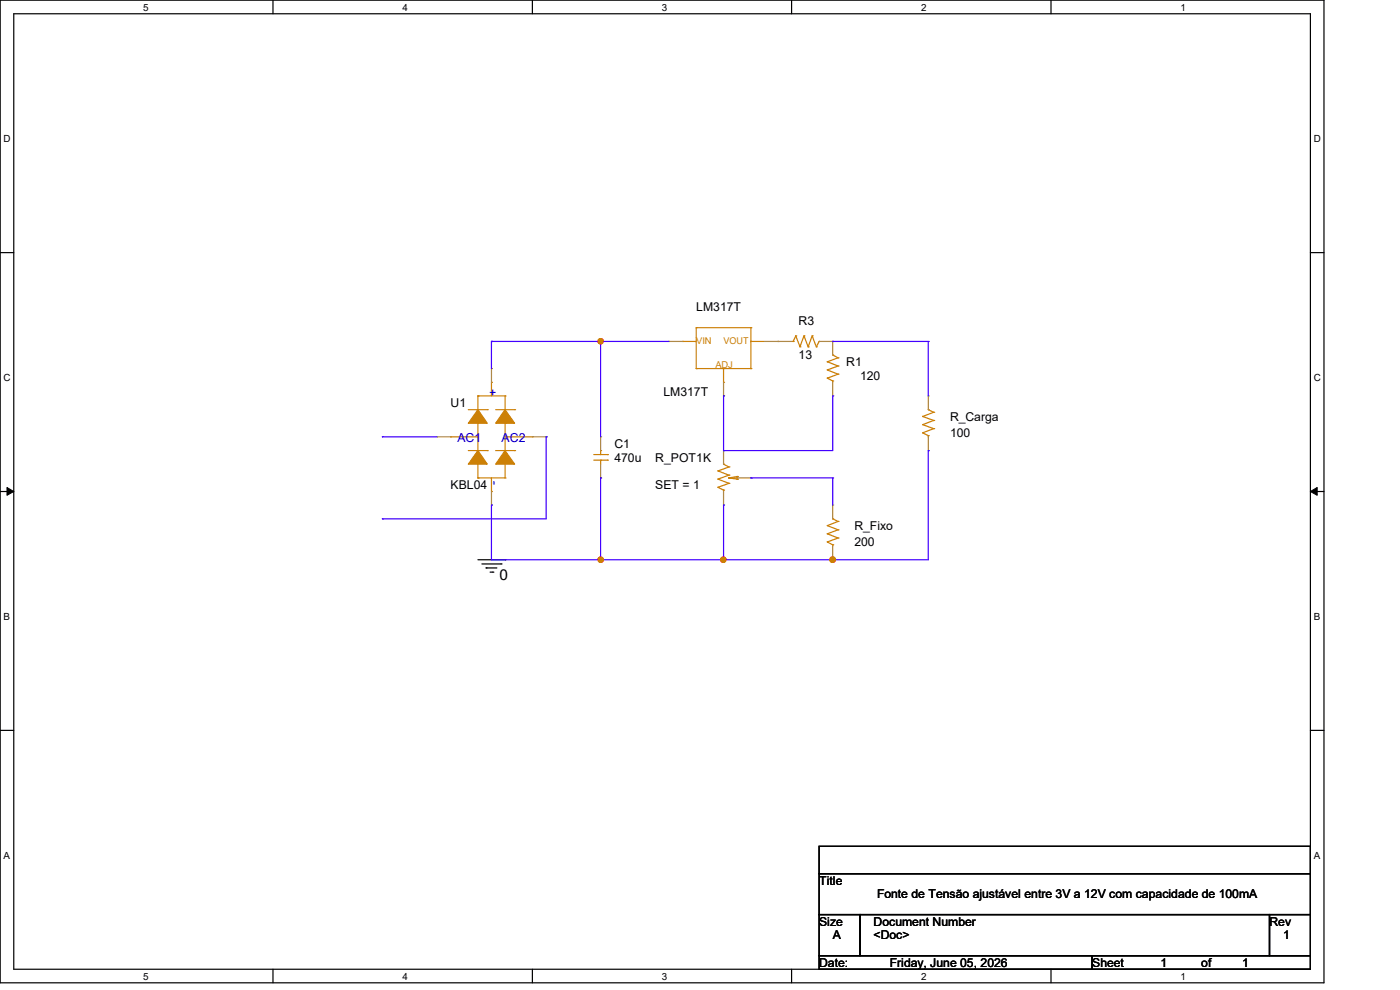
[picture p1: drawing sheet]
<svg xmlns="http://www.w3.org/2000/svg" width="297mm" height="210mm" viewBox="0 0 297 210" stroke-linecap="round" stroke-linejoin="round" font-family="sans-serif">
<path d="M0 0h280.9v208.5h-280.9zM2.9 2.9h275.1v202.7h-275.1z" fill="none" stroke="#000" stroke-width=".25"/>
<g fill="#fff">
<path d="M30.4 .3h1.1v2.4h-1.1z"/>
<path d="M30.4 205.9h1.1v2.3h-1.1z"/>
</g>
<path d="M57.9 0v2.9M57.9 205.6v2.9" fill="none" stroke="#000" stroke-width=".25"/>
<g fill="#fff">
<path d="M85.4 .3h1.1v2.4h-1.1z"/>
<path d="M85.4 205.9h1.1v2.3h-1.1z"/>
</g>
<path d="M112.9 0v2.9M112.9 205.6v2.9" fill="none" stroke="#000" stroke-width=".25"/>
<g fill="#fff">
<path d="M140.4 .3h1.2v2.4h-1.2z"/>
<path d="M140.4 205.9h1.2v2.3h-1.2z"/>
</g>
<path d="M167.9 0v2.9M167.9 205.6v2.9" fill="none" stroke="#000" stroke-width=".25"/>
<g fill="#fff">
<path d="M195.4 .3h1.2v2.4h-1.2z"/>
<path d="M195.4 205.9h1.2v2.3h-1.2z"/>
</g>
<path d="M223 0v2.9M223 205.6v2.9" fill="none" stroke="#000" stroke-width=".25"/>
<g fill="#fff">
<path d="M250.4 .3h1.2v2.4h-1.2z"/>
<path d="M250.4 205.9h1.2v2.3h-1.2z"/>
<path d="M.8 28.2h1.4v2.4h-1.4z"/>
<path d="M278.7 28.2h1.5v2.4h-1.5z"/>
<path d="M.8 78.9h1.4v2.3h-1.4z"/>
<path d="M278.7 78.9h1.5v2.3h-1.5z"/>
</g>
<path d="M0 53.6h2.9M278 53.6h2.9" fill="none" stroke="#000" stroke-width=".25"/>
<g fill="#fff">
<path d="M.8 129.6h1.3v2.3h-1.3z"/>
<path d="M278.7 129.6h1.4v2.3h-1.4z"/>
</g>
<path d="M0 104.3h2.9M278 104.3h2.9" fill="none" stroke="#000" stroke-width=".25"/>
<path d="M1.5 103.4l1.4 .9-1.4 .8zM278 104.3l1.4-.9v1.7z" fill="#000" stroke="#000" stroke-width=".21"/>
<g fill="#fff">
<path d="M.8 180.3h1.3v2.3h-1.3z"/>
<path d="M278.7 180.3h1.4v2.3h-1.4z"/>
</g>
<g fill="none" stroke="#000" stroke-width=".25">
<path d="M101.4 118.7h5.7M102.2 119.6h4.1M106.3 119.6h.1M107.1 118.7h.1M103.1 120.5h.1M103.1 120.5h2.3M104 121.4h.6M104.6 121.4h.1M0 154.9h2.9M278 154.9h2.9M173.8 179.5h104.2v5.8h-104.2zM173.8 185.3h104.2v8.7h-104.2z"/>
<path d="M173.8 194h8.7v8.7h-8.7zM182.5 194h86.8v8.7h-86.8zM269.3 194h8.7v8.7h-8.7zM173.8 202.7h57.9v2.9h-57.9zM231.7 202.7h46.3v2.9h-46.3z"/>
</g>
<g fill="none" stroke="#cc8006" stroke-width=".25">
<path d="M144.8 72.4h.1M144.8 72.4h2.9M147.7 69.5h.1M147.7 78.2h.1M147.7 69.5v8.7M147.7 78.2h11.6M147.7 69.5h11.6M153.5 78.2v2.9M159.3 78.2h.1M159.3 69.5h.1M159.3 72.4h.1M159.3 69.5v8.7"/>
<path d="M159.3 72.4h2.9M168 72.4h.3M168.3 72.4h.1M168.8 71.2h.1M168.8 71.2l-.5 1.2M168.8 71.2l.9 2.4M169.7 73.6h.1M170.6 71.2h.1M170.6 71.2l-.9 2.4M170.6 71.2l.8 2.4M171.4 73.6h.1M172.3 71.2h.1"/>
<path d="M172.3 71.2l-.9 2.4M172.3 71.2l.9 2.4M173.2 73.6h.1M173.8 72.4h.1M173.8 72.4l-.6 1.2M175.5 78.5h.1M175.5 76.8h.1M175.5 78.5l2.3 .9M175.5 76.8l2.3 .8M176.7 75.3h.1M176.7 75.3l1.1 .6M177.8 79.4h.1"/>
<path d="M177.8 77.6h.1M177.8 75.9h.1M177.8 79.4l-2.3 .8M177.8 77.6l-2.3 .9M177.8 75.9l-2.3 .9M95.6 92.7h.1M95.6 92.7h5.8M99.4 95.6h4M99.4 86.9h4M101.4 89.8h.1M101.4 84h.1M101.4 84v2.9"/>
<path d="M101.4 89.8v5.8M101.4 98.5v2.9M101.4 84h5.7M103.4 95.6h.1M103.4 86.9h.1M104.3 81.1h.1M104.3 81.1v2.9M105.2 95.6h4M105.2 86.9h4M107.1 89.8h.1M107.1 84h.1M107.1 92.7h5.8"/>
<path d="M107.1 84v2.9M107.1 89.8v5.8M107.1 98.5v2.9M109.2 86.9h.1M109.2 95.6h.1M112.9 92.7h.1M126 97.6h2.9M126 96.4h2.9M127.4 95.6h.1M127.4 97.6h.1M127.4 95.6v.8M127.4 97.6v.9"/>
<path d="M128.9 97.6h.1M128.9 96.4h.1M152.3 99.9h.1M152.3 99.9l2.3 .9M153.5 81.1h.1M153.5 98.5h.1M153.5 98.5l1.1 .6M154.6 99.1h.1M154.6 99.1l-2.3 .8M175.5 80.2h.1M175.5 80.2l1.2 .6M176.7 80.8h.1"/>
<path d="M176.7 80.8v.3M195.7 91.8h.1M195.7 90.1h.1M195.7 88.3h.1M195.7 91.8l1.2 .6M195.7 90.1l2.4 .8M195.7 88.3l2.4 .9M196.9 86.9h.1M196.9 92.4h.1M196.9 86.9l1.2 .6M196.9 92.4v.3M198.1 90.9h.1"/>
<path d="M198.1 89.2h.1M198.1 87.5h.1M198.1 90.9l-2.4 .9M198.1 89.2l-2.4 .9M198.1 87.5l-2.4 .8M101.4 101.4h.1M101.4 101.4h5.7M104.3 104.3h.1M104.3 101.4v2.9M107.1 101.4h.1M152.3 101.6h.1M152.3 103.4h.1"/>
<path d="M152.3 101.6l2.3 .9M152.3 103.4l1.2 .6M153.5 104h.1M153.5 104v.3M154.6 102.5h.1M154.6 100.8h.1M154.6 101.4h.1M154.6 101.4h1.8M154.6 102.5l-2.3 .9M154.6 100.8l-2.3 .8M154.6 101.4l1.8 .2M156.4 101.6h.1"/>
<path d="M156.4 101.1h.1M156.4 101.1l-1.8 .3M156.4 101.1v.5M175.5 115h.1M175.5 113.2h.1M175.5 111.5h.1M175.5 115l1.2 .6M175.5 113.2l2.3 .9M175.5 111.5l2.3 .9M176.7 110.1h.1M176.7 115.6h.1M176.7 110.1l1.1 .5"/>
<path d="M176.7 115.6v.3M177.8 114.1h.1M177.8 112.4h.1M177.8 110.6h.1M177.8 114.1l-2.3 .9M177.8 112.4l-2.3 .8M177.8 110.6l-2.3 .9"/>
</g>
<g fill="none" stroke="#a84" stroke-width=".25">
<path d="M104.3 78.2h.1M104.3 78.2v2.9M141.9 72.4h.1M141.9 72.4h2.9M162.2 72.4h5.8M165.1 72.4h.1M173.8 72.4h2.9M176.7 72.4h.1M176.7 72.4v2.9M92.7 92.7h.1M92.7 92.7h2.9M112.9 92.7h3"/>
<path d="M115.9 92.7h.1M127.4 92.7h.1M127.4 92.7v2.9M127.4 98.5v2.9M153.5 84h.1M153.5 95.6h.1M153.5 81.1v2.9M153.5 95.6v2.9M176.7 84h.1M176.7 81.1v2.9M196.9 84h.1M196.9 95.6h.1"/>
<path d="M196.9 84v2.9M196.9 92.7v2.9M104.3 107.1h.1M104.3 104.3v2.8M127.4 101.4h.1M153.5 107.1h.1M153.5 104.3v2.8M156.4 101.4h2.9M159.3 101.4h.1M176.7 107.1h.1M176.7 118.7h.1M176.7 107.1v3"/>
<path d="M176.7 115.9v2.8"/>
</g>
<g fill="#cc8006" stroke="#cc8006" stroke-width=".25">
<path d="M101.4 95.6l2 2.9h-4z" fill-rule="evenodd"/>
<path d="M107.1 86.9l2.1 2.9h-4z" fill-rule="evenodd"/>
<path d="M101.4 86.9l2 2.9h-4z" fill-rule="evenodd"/>
<path d="M107.1 95.6l2.1 2.9h-4z" fill-rule="evenodd"/>
</g>
<g fill="none" stroke="#4200ff" stroke-width=".25">
<path d="M104.3 72.4h.1M104.3 72.4h37.6M104.3 72.4v5.8M127.4 72.4h.1M127.4 72.4v20.3M176.7 72.4h.1M176.7 72.4h20.2M196.9 72.4h.1M196.9 72.4v11.6M81.1 92.7h.1M81.1 92.7h11.6M115.9 92.7h.1"/>
<path d="M115.9 92.7v17.4h-34.8M153.5 95.6h.1M153.5 84h.1M153.5 84v11.6M176.7 84h.1M176.7 84v11.6h-23.2M196.9 95.6h.1M196.9 95.6v23.1h-92.6M81.1 110.1h.1M104.3 118.7h.1M104.3 107.1h.1M104.3 107.1v11.6"/>
<path d="M127.4 101.4h.1M127.4 118.7h.1M127.4 101.4v17.3M153.5 107.1h.1M153.5 118.7h.1M153.5 107.1v11.6M159.3 101.4h.1M159.3 101.4h17.4M176.7 118.7h.1M176.7 101.4h.1M176.7 101.4v5.7"/>
</g>
<g fill="#f00" stroke="#f00" stroke-width=".25">
<circle cx="127.4" cy="72.4" r=".55"/>
<circle cx="176.6" cy="118.7" r=".57"/>
<circle cx="153.5" cy="118.7" r=".55"/>
<circle cx="127.4" cy="118.7" r=".55"/>
</g>
<text font-size="3.2" x="106" y="123">0</text>
<g font-size="2.6">
<text x="147.7" y="66">LM317T</text>
<text x="169.4" y="69">R3</text>
<text x="169.4" y="76.2">13</text>
<text x="179.5" y="77.6">R1</text>
<text x="140.8" y="84">LM317T</text>
<text x="182.5" y="80.5">120</text>
<text x="95.6" y="86.3">U1</text>
<text x="201.5" y="89.2">R_Carga</text>
<text x="130.3" y="95">C1</text>
<text x="201.5" y="92.7">100</text>
<text x="130.3" y="97.9">470u</text>
<text x="139" y="97.9">R_POT1K</text>
<text x="95.6" y="103.7">KBL04</text>
<text x="139" y="103.7">SET = 1</text>
<text x="181.3" y="112.4">R_Fixo</text>
<text x="181.3" y="115.9">200</text>
<text x="173.8" y="187.7">Title</text>
<text x="186.1" y="190.6">Fonte de Tensão ajustável entre 3V a 12V com capacidade de 100mA</text>
<text x="173.8" y="196.3">Size</text>
<text x="185.3" y="196.3">Document Number</text>
<text x="269.3" y="196.3">Rev</text>
<text x="176.7" y="199.3">A</text>
<text x="185.3" y="199.3">&lt;Doc&gt;</text>
<text x="272.2" y="199.3">1</text>
<text x="173.8" y="205.1">Date:</text>
<text x="188.8" y="205.1">Friday, June 05, 2026</text>
<text x="231.7" y="205.1">Sheet</text>
<text x="246.2" y="205.1">1</text>
<text x="254.8" y="205.1">of</text>
<text x="263.5" y="205.1">1</text>
</g>
<g font-size="2.6" fill="#00c">
<text x="105.5" y="84.1" transform="rotate(-90 105.5 84.1)">+</text>
<text x="97" y="93.9">AC1</text>
<text x="106.4" y="93.9">AC2</text>
<text x="105.5" y="102.8" transform="rotate(-90 105.5 102.8)">-</text>
</g>
<g font-size="2.1">
<text x="30.4" y="2.2">5</text>
<text x="85.4" y="2.2">4</text>
<text x="140.4" y="2.2">3</text>
<text x="195.4" y="2.2">2</text>
<text x="250.4" y="2.2">1</text>
<text x=".8" y="30.1">D</text>
<text x="278.7" y="30.1">D</text>
<text x=".8" y="80.8">C</text>
<text x="278.7" y="80.8">C</text>
<text x=".8" y="131.5">B</text>
<text x="278.7" y="131.5">B</text>
<text x=".8" y="182.2">A</text>
<text x="278.7" y="182.2">A</text>
<text x="30.4" y="207.8">5</text>
<text x="85.4" y="207.8">4</text>
<text x="140.4" y="207.8">3</text>
<text x="195.4" y="207.8">2</text>
<text x="250.4" y="207.8">1</text>
</g>
<g font-size="2" fill="#cc8006">
<text x="147.7" y="73.1">VIN</text>
<text x="153.5" y="73.1">VOUT</text>
<text x="151.8" y="78">ADJ</text>
</g>
</svg>
